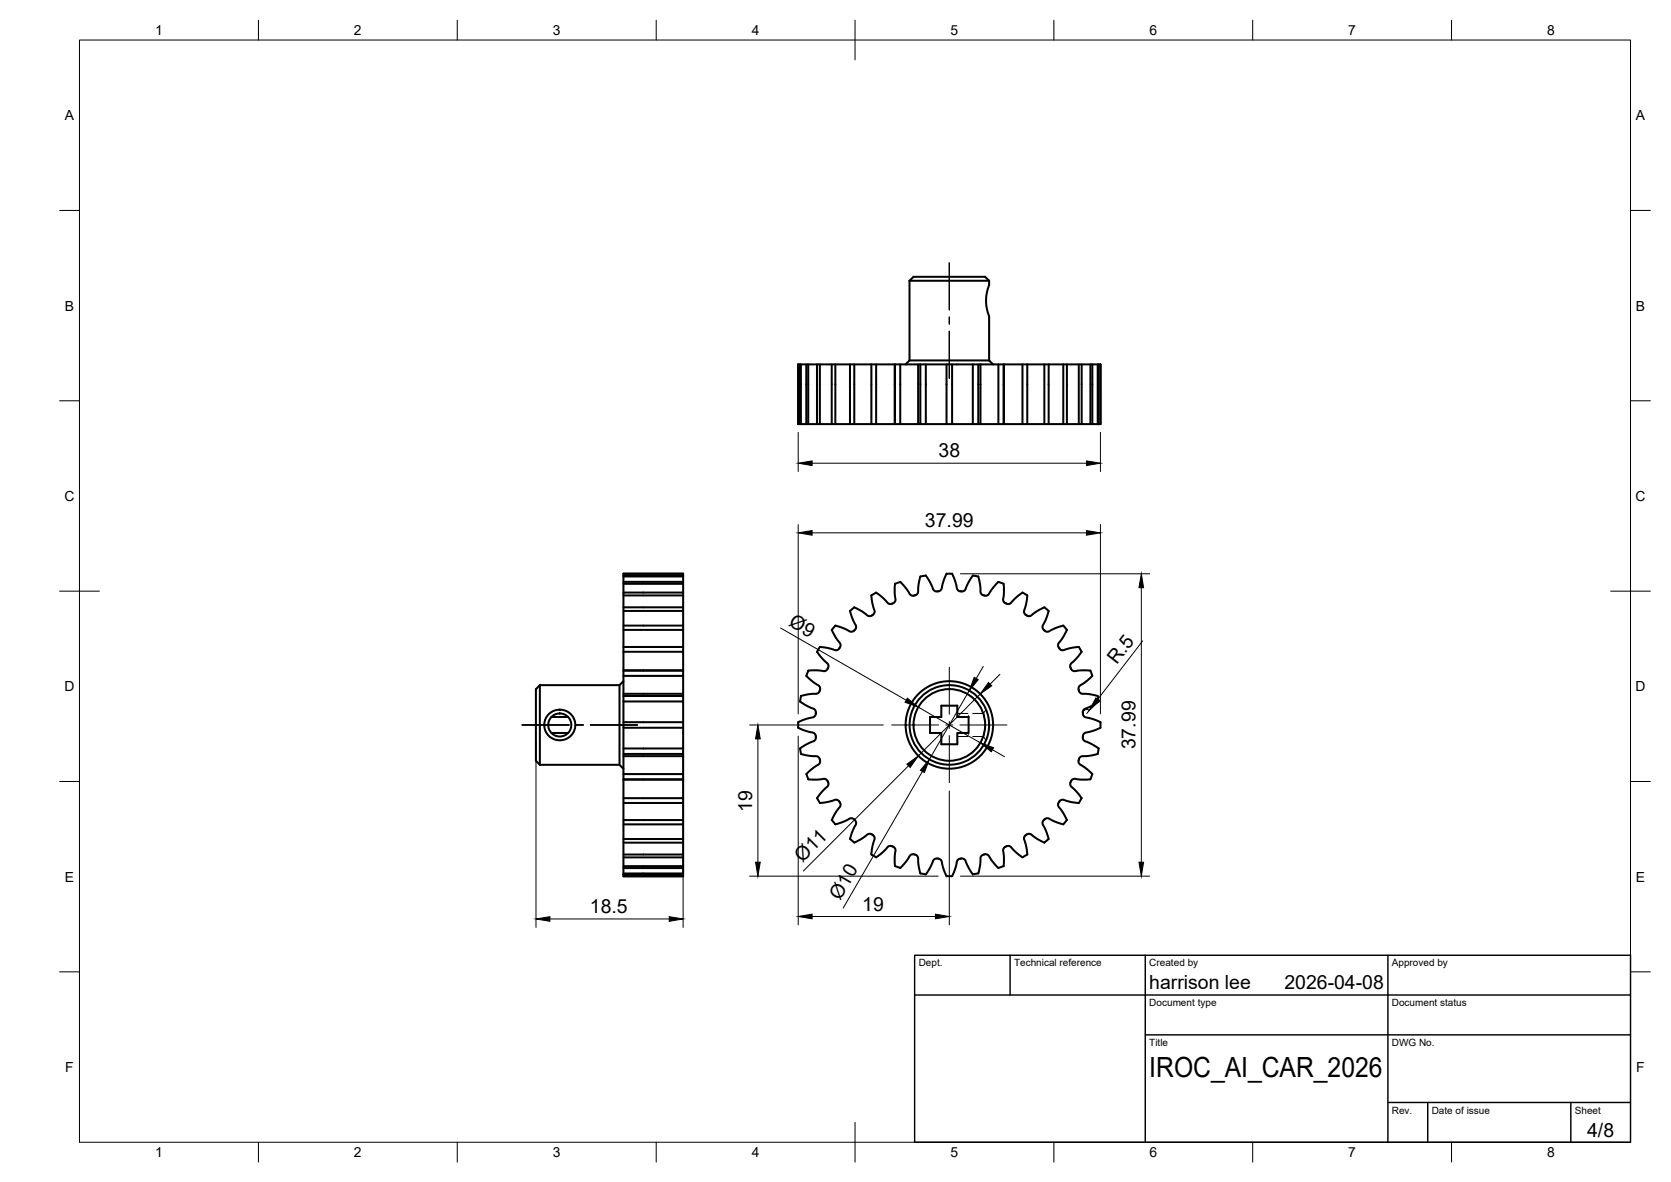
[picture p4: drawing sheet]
<svg xmlns="http://www.w3.org/2000/svg" width="420mm" height="297mm" viewBox="0 0 420 297" stroke-linecap="round" stroke-linejoin="round" font-family="sans-serif">
<!-- layer: Visible -->
<g fill="none" stroke="#000" stroke-width=".51">
<path d="M228.7 70.6l1-1h18l1 1v1.1a10.2 10.2 0 0 0 0 7.8v11.1M228.7 70.6h20M228.7 70.6v20l-1 1M200.7 91.6h76M200.7 91.6v15M201.1 91.6v15M201.4 91.6v15M202.7 91.6v15M203.2 91.6v15M205.4 91.6v15M206.1 91.6v15M209.1 91.6v15"/>
<path d="M210 91.6v15M213.7 91.6v15M214.8 91.6v15M219.1 91.6v15M220.3 91.6v15M225 91.6v15M226.4 91.6v15M228.7 90.6h20M230.9 91.6v15M231.4 91.6v15M232.8 91.6v15M238 91.6v15"/>
<path d="M239.4 91.6v15M244.6 91.6v15M246 91.6v15M246.5 91.6v15M248.7 90.6l1 1M251 91.6v15M252.3 91.6v15M252.4 91.6v15M257.1 91.6v15M258.3 91.6v15M262.6 91.6v15M263.7 91.6v15"/>
<path d="M267.4 91.6v15M268.3 91.6v15M271.3 91.6v15M272 91.6v15M274.2 91.6v15M274.7 91.6v15M276 91.6v15M276.2 91.6v15M276.7 91.6v15M200.7 106.6h75.5M276.2 106.6h.5M156.8 144.2v75.5"/>
<path d="M156.8 144.2h15M156.8 144.9h15M156.8 146.7h15M156.8 149.6h15M156.8 153.5h15M156.8 158.3h15M156.8 144.6h15M156.8 146.2h15M156.8 148.9h15M156.8 152.6h15M156.8 157.2h15M171.8 144.2v76"/>
<path d="M210 157.2l2.3 .8 1.5 .7h.6l.4-.2M210 157.2l-.2 .3a1.12 1.12 0 0 0-.1 1.8l1.6 2.5v.6l-.3 .6M219.1 149.6l.3 2.2 .5 1.8-.1 .6-.5 .5M219.2 154.7l-.9 .1-2.4-1.7a1.12 1.12 0 0 0-1.9 .2l-.3 .2 .3 .9 1.3 3-.1 .5-.4 .5M235.6 148.6h-.4l-.5-.4-1.3-2.6a1.14 1.14 0 0 0-1.6-.8l-.4 .1-.2 .7-.4 3.3-.6 .7-.7 .1-.5-.2-1.8-2.4a1.13 1.13 0 0 0-1.8-.5l-.3 .1-.1 .9 .2 3.2-.2 .5-.8 .5-.9-.2-1.2-1.2-1.8-1.5-1.2 .7M239.4 144.2l.7 1.6 .6 2.3 .5 .4 .6 .1M239.4 144.2h-.3a1.14 1.14 0 0 0-1.6 1.1l-.8 2.8-.4 .4-.7 .1M252.3 146.7l.1 2.4-.2 1.7 .4 .7 .7 .3 .6-.1 2.2-2.1a1.15 1.15 0 0 1 1.9-.2l.3 .2-.1 1.2-.7 3 .2 .5 .5 .4M252.4 146.7l-.4-.1a1.14 1.14 0 0 0-1.8 .5l-1.7 2.3-.9 .3-.7-.3-.3-.5-.3-2.9a1.15 1.15 0 0 0-1.3-1.3l-.4-.1-.4 .6-1.5 3-.5 .4h-.4M258.1 154.7l1 .1 2.4-1.7a1.14 1.14 0 0 1 1.9 .2l.3 .2-.3 .9-1.3 3 .3 .8 .6 .5 .5 .1 2.7-1.2a1.13 1.13 0 0 1 1.8 .4l.3 .3-.3 .6-1.9 3v.5l.3 .6M135.7 172.2v20M155.8 172.2v20"/>
<path d="M155.8 172.2h-20.1l-1 1v18l1 1M156.8 163.8h15M156.8 169.8h15M156.8 176.3h15M156.8 162.6h15M156.8 168.5h15M156.8 174.9h15M156.8 171.2l-1 1M156.8 174.4h15M202.7 169.8l1.7 1.6 1.5 .9 .3 .8-.2 .7-.5 .5-3 .3a1.12 1.12 0 0 0-1.3 1.3v.4l.5 .4 3 1.5 .4 .5v.4M205.1 179.1l-.1 .6-.4 .5-2.3 .6-1.6 .7M206.1 162.6l2.2 .3 1.8 .5h.4l.5-.4"/>
<path d="M206.1 162.6l-.1 .3a1.14 1.14 0 0 0 .1 1.8l2 2.1 .2 .6-.1 .4M208.2 167.8l-.4 .7-.5 .2-2.9-.2a1.12 1.12 0 0 0-1.5 1l-.1 .3M269.2 167.8l.4 .7 .5 .2 2.9-.2a1.14 1.14 0 0 1 1.5 1l.2 .3-.5 .6-2.7 1.9-.3 .4v.6M271.2 173.3l.2 .7 .5 .3 2.9 .3a1.15 1.15 0 0 1 1.4 1.3v.4l-1.9 1.2-1.6 .7-.5 .7 .1 .7 .4 .5 2.9 .9a1.13 1.13 0 0 1 1.1 1.5v.4l-1.6 .7-2.2 .5-.6 .7-.1 .7 .3 .6 2.8 1.3a1.14 1.14 0 0 1 .8 1.7l-.1 .4-.7 .2-3.4 .4-.5 .3-.2 .6M271.3 162.6l-2.3 .3-1.7 .5h-.5l-.4-.4M271.3 162.6l.7 1.2M272 163.8l-1.5 1.8-1.2 1.2-.2 .6 .1 .4M135.7 192.2h20.1l1 1M138.6 180.2h4.3M138.6 184.2h4.3M156.8 182.9h15M156.8 189.5h15"/>
<path d="M156.8 195.8h15M156.8 181.5h15M156.8 188.1h15M156.8 194.5h15M156.8 190h15M156.8 195.9h15M200.7 182.9l1.6 .7 2.3 .6 .4 .4 .1 .7M200.7 181.5v1.4M202.8 194.5l.1 .3a1.12 1.12 0 0 0 1.5 1.1l2.9-.2 .7 .4 .3 .7-.2 .8-1.2 1.1-1.5 1.9 .2 .3a1.12 1.12 0 0 0 1.7 .8l2.8-.7 .9 .3 .3 .6v.7l-1.6 2.4a1.11 1.11 0 0 0 .1 1.9l.2 .2M205.1 185.3v.4l-.4 .5-2.6 1.2a1.12 1.12 0 0 0-.8 1.7l.1 .4 .7 .2 3.4 .4 .5 .3 .2 .7-.3 .9-1.5 1-1.7 1.5M233.8 180.2h2.9v-2.9h4v2.9h2.8v4h-2.8v2.8h-4v-2.8h-2.9zM271.2 191.1v.6l.3 .3 1.5 1 1.7 1.5"/>
<path d="M274.7 194.5l-.2 .3a1.25 1.25 0 0 1-1.7 1.1l-2.7-.2-.7 .4-.3 .7 .2 .8 1.2 1.1 1.5 1.9M156.8 219.7v.5M156.8 201.8h15M156.8 207.2h15M156.8 211.8h15M156.8 215.5h15M156.8 218.2h15M156.8 219.7h15M156.8 200.6h15M156.8 206.1h15M156.8 210.8h15M156.8 214.7h15"/>
<path d="M156.8 217.7h15M156.8 219.5h15M214.8 205.9l-.4-.2-.6-.1-1.5 .8-2.3 .8M214.8 205.9l.4 .6 .1 .5-1.2 2.7a1.1 1.1 0 0 0 .4 1.8l.3 .2M214.8 211.8l1.6-.8 1.9-1.4h.6l.7 .3 .3 .9-.5 1.7-.3 2.2M219.1 214.7l1.2 .7M220.3 215.5l1.4-1.1 1.7-1.7 .5-.1 .7 .2 .4 .3 .2 .5-.2 1.7v2.4M229.8 214.7h-.6l-.3 .3-1.7 2.3a1.11 1.11 0 0 1-1.8 .5l-.3-.2M229.8 214.7l.7 .2 .3 .5 .1 2 .5 2.1M231.4 219.5l1.4 .2M232.8 219.7l1.2-1.9 .7-1.6 .7-.5 .7 .1 .5 .4 .9 2.9a1.12 1.12 0 0 0 1.6 1.1h.3M244.6 219.7l-1.2-1.9-.7-1.6-.9-.5-.7 .2-.4 .4-.6 2.3-.7 1.6"/>
<path d="M247.6 214.7h.6l.3 .3 1.7 2.3a1.12 1.12 0 0 0 1.8 .5l.4-.2M247.6 214.7l-.7 .2-.3 .5-.3 2.9a1.12 1.12 0 0 1-1.3 1.4h-.4M257.1 215.5l-1.9-1.5-1.1-1.2-.9-.2-.8 .5-.2 .5 .2 1.7-.1 2.4M262.6 211.8l-1.6-.8-1.8-1.3-.9-.1-.6 .5-.2 .5 .7 3a1.12 1.12 0 0 1-.8 1.7l-.3 .1M267.4 207.2l-2.3-.8-1.5-.8-.9 .3-.5 .6-.1 .5 1.2 2.7a1.11 1.11 0 0 1-.4 1.8l-.3 .2M272 200.6l-.2 .3a1.14 1.14 0 0 1-1.7 .8l-2.8-.7-.9 .3-.3 .6v.7l1.6 2.4a1.12 1.12 0 0 1-.1 1.9l-.2 .2M156.8 220.2h15"/>
<circle cx="140.7" cy="182.2" r="3.9"/>
<circle cx="140.8" cy="182.2" r="2.9"/>
<circle cx="238.7" cy="182.2" r="10"/>
<circle cx="238.7" cy="182.2" r="9"/>
<circle cx="238.7" cy="182.2" r="11"/>
</g>
<!-- layer: Hidden -->
<path d="M240.7 179.3h2.7M243.5 179.8v.4M247.3 179.4l.4 2.3M247.9 178.3l-.6 1h-2.7M240.7 185.1h2.7M243.5 184.2v.4M244.6 185.1h2.7M247.3 185.1l.6 .9M247.7 182.9l-.4 2.2" fill="none" stroke="#000" stroke-width=".25"/>
<!-- layer: BORDER -->
<g fill="none" stroke="#000" stroke-width=".25">
<path d="M20 10.1h390v276.9h-390zM65 5.1v5M115 5.1v5M165 5.1v5M215 5.1v10M265 5.1v5M315 5.1v5M365 5.1v5M15 52.9h5M410 52.9h5M15 100.7h5M410 100.7h5"/>
<path d="M15 148.6h10M405 148.6h10M15 196.4h5M410 196.4h5M15 244.2h5M410 244.2h5M65 287v5M115 287v5M165 287v5M215 282.1v9.9M265 287v5M315 287v5"/>
<path d="M365 287v5"/>
</g>
<!-- layer: TITLEBLOCK -->
<path d="M230 240.1h180v46.9h-180zM230 250h180M254 240.1v9.9M288 240.1v46.9M349 240.1v46.9M288 260.1h122M349 277.1h61M359 277.1v9.9M395 277.1v9.9" fill="none" stroke="#000" stroke-width=".36"/>
<!-- layer: Smart Centers -->
<path d="M238.7 66.1v11.8M238.7 79.7v1.8M238.7 83.2v11.9M238.7 167.7v11.8M131.3 182.2h11.8M144.9 182.2h1.8M148.4 182.2h11.9M224.2 182.2h11.8M237.8 182.2h1.8M238.7 181.3v1.8M238.7 184.9v11.8M241.4 182.2h11.8" fill="none" stroke="#000" stroke-width=".25"/>
<!-- layer: FD_Dimensions -->
<g fill="none" stroke="#000" stroke-width=".25">
<path d="M200.7 108.7v9.8M204.2 116.4h69M276.7 108.7v9.8M200.7 131.8v47.6M204.2 133.9h69M276.7 131.8v47.6M196.3 157.8l31.6 18.2M241.5 144.2h47.6M287 147.7v69M230.9 177.7l15.6 9M243.7 173.5l-10 17.3M246.5 174.4l-15.6 15.6"/>
<path d="M247.2 167.5l-1.7 3M251.4 169.5l-2.5 2.4M273.3 179.3l.6-.8a1.01 1.01 0 0 0-1.1-.1 1.01 1.01 0 0 0-.5 1M287.3 161.1l-11.3 14.7M134.8 186.3v46.8M171.8 186.3v46.8M188.5 182.2h33.6M190.6 185.7v31M200.7 185v47.4M228.5 192.4l-26.5 26.5M231.9 193.9l-19.9 34.3M238.7 198.8v33.6"/>
<path d="M249.5 188.4l3.1 1.7M138.3 230.9h30M188.5 220.2h47.4M204.2 230.3h31M241.5 220.2h47.6"/>
</g>
<g fill="#000" stroke="#000" stroke-width=".25">
<path d="M200.7 116.4l3.5-.6v1.2zM273.2 115.8l3.5 .6-3.5 .6zM200.7 133.9l3.5-.6v1.2zM273.2 133.3l3.5 .6-3.5 .6zM287 144.2l.5 3.5h-1.1zM228.2 175.5l2.7 2.2-3.3-1.2zM245 170.2l1 .6-2.3 2.7zM248.5 171.5l.9 .8-2.9 2.1zM275.5 175.4l1 .7-2.6 2.4zM190.6 182.2l.6 3.5h-1.2zM228 192l2.9-2-2 2.9zM233.7 190.8l-1.3 3.3-1-.5z"/>
<path d="M246.5 186.7l3.3 1.2-.6 1zM190 216.7h1.2l-.6 3.5zM286.4 216.7h1.1l-.5 3.5zM134.8 230.9l3.5-.5v1.1zM168.3 230.4l3.5 .5-3.5 .6zM200.7 230.3l3.5-.6v1.2zM235.2 229.7l3.5 .6-3.5 .6z"/>
</g>
<text font-size="7" x="289" y="270.6">IROC_AI_CAR_2026</text>
<g font-size="4.9">
<text x="236" y="114.9">38</text>
<text x="232.6" y="132.4">37.99</text>
<text x="198.1" y="157.1" transform="rotate(30 198.1 157.1)">Ø9</text>
<text x="280.8" y="167.2" transform="rotate(-52 280.8 167.2)">R.5</text>
<text x="285.5" y="188.3" transform="rotate(-90 285.5 188.3)">37.99</text>
<text x="189.1" y="204.1" transform="rotate(-90 189.1 204.1)">19</text>
<text x="201.8" y="216.9" transform="rotate(-45 201.8 216.9)">Ø11</text>
<text x="211.3" y="226.4" transform="rotate(-60 211.3 226.4)">Ø10</text>
<text x="148.3" y="229.5">18.5</text>
<text x="216.8" y="228.9">19</text>
<text x="289" y="248.5">harrison lee</text>
<text x="323" y="248.5">2026-04-08</text>
<text x="399.1" y="285.7">4/8</text>
</g>
<g font-size="3.5">
<text x="39" y="8.8">1</text>
<text x="89" y="8.8">2</text>
<text x="139" y="8.8">3</text>
<text x="189" y="8.8">4</text>
<text x="239" y="8.8">5</text>
<text x="289" y="8.8">6</text>
<text x="339" y="8.8">7</text>
<text x="389" y="8.8">8</text>
<text x="16.3" y="30.2">A</text>
<text x="411.3" y="30.2">A</text>
<text x="16.3" y="78">B</text>
<text x="411.3" y="78">B</text>
<text x="16.2" y="125.9">C</text>
<text x="411.2" y="125.9">C</text>
<text x="16.2" y="173.7">D</text>
<text x="411.2" y="173.7">D</text>
<text x="16.3" y="221.6">E</text>
<text x="411.3" y="221.6">E</text>
<text x="16.4" y="269.4">F</text>
<text x="411.4" y="269.4">F</text>
<text x="39" y="290.8">1</text>
<text x="89" y="290.8">2</text>
<text x="139" y="290.8">3</text>
<text x="189" y="290.8">4</text>
<text x="239" y="290.8">5</text>
<text x="289" y="290.8">6</text>
<text x="339" y="290.8">7</text>
<text x="389" y="290.8">8</text>
</g>
<g font-size="2.5">
<text x="231" y="242.9">Dept.</text>
<text x="255" y="242.9">Technical reference</text>
<text x="289" y="242.9">Created by</text>
<text x="350" y="242.9">Approved by</text>
<text x="289" y="252.8">Document type</text>
<text x="350" y="252.8">Document status</text>
<text x="289" y="262.9">Title</text>
<text x="350" y="262.9">DWG No.</text>
<text x="350" y="279.9">Rev.</text>
<text x="360" y="279.9">Date of issue</text>
<text x="396" y="279.9">Sheet</text>
</g>
</svg>
